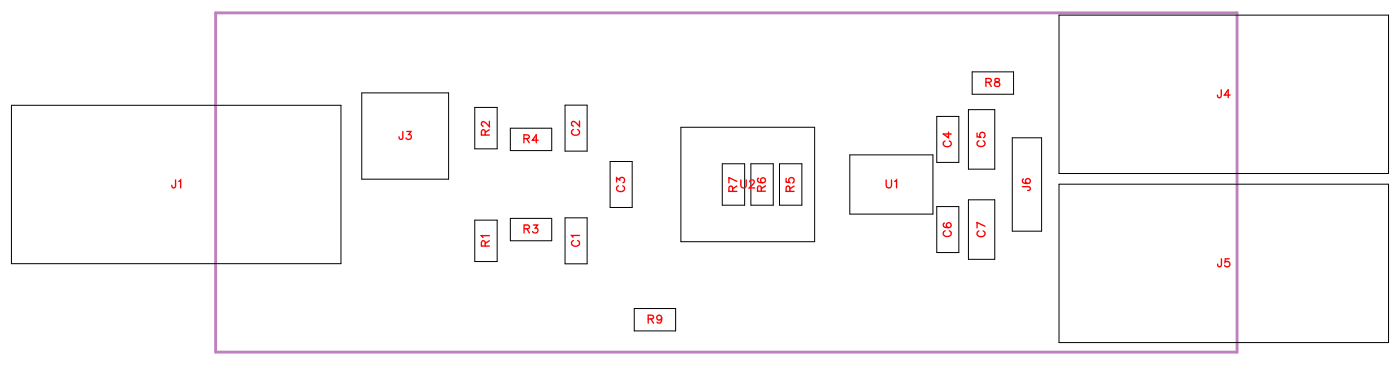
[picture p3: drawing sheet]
<svg xmlns="http://www.w3.org/2000/svg" width="124mm" height="32mm" viewBox="0 0 124 32" stroke-linecap="round" stroke-linejoin="round" font-family="sans-serif">
<path d="M19.1 1.1h90.7v30.1h-90.7z" fill="none" stroke="#bf80bf" stroke-width=".25"/>
<g fill="none" stroke="#000" stroke-width=".09">
<path d="M1 9.3h29.3v14.1h-29.3zM32.1 8.2h7.7v7.7h-7.7zM42.1 19.5h2v3.7h-2zM42.1 9.5h2v3.7h-2zM45.3 11.4h3.7v2h-3.7zM45.3 19.4h3.7v2h-3.7zM50.2 19.3h1.9v4.1h-1.9zM50.2 9.3h1.9v4.1h-1.9zM54.2 14.3h1.9v4.1h-1.9zM60.4 11.3h11.9v10.1h-11.9zM64.1 14.5h2v3.7h-2zM66.7 14.5h1.9v3.7h-1.9z"/>
<path d="M69.2 14.5h2v3.7h-2zM75.4 13.7h7.4v5.3h-7.4zM83.2 10.3h1.9v4.1h-1.9zM83.2 18.3h1.9v4.1h-1.9zM86 17.7h2.3v5.3h-2.3zM86 9.7h2.3v5.3h-2.3zM86.3 6.4h3.7v2h-3.7zM89.9 12.2h2.6v8.3h-2.6zM94 1.3h29.3v14.1h-29.3zM94 16.3h29.3v14.1h-29.3zM56.3 27.4h3.7v2h-3.7z"/>
</g>
<g fill="none" stroke="#f00" stroke-width=".12">
<path d="M15.6 16v.6h-.3v-.2M15.9 16.1l.1-.1v.7M35.8 11.7l-.1 .6h-.2l-.1-.2M36.1 11.7h.4l-.2 .2a.24 .24 0 0 1 .2 .4 .25 .25 0 0 1-.5-.1M43.1 12l-.1-.4-.1-.1-.2 .2v.3h.7M43.4 10.8v.4l-.3-.3-.2-.1-.2 .1v.2l.2 .1M43.4 11.5l-.3 .2M46.5 12.3h.4l.1-.2-.2-.1h-.3v.7M46.8 12.3l.2 .4M47.4 20h.3l-.2 .2a.24 .24 0 0 1 .2 .4 .24 .24 0 0 1-.4-.1M47.8 12.4h-.5l.3-.4v.7M50.9 11.5a.26 .26 0 0 0-.2 .3 .26 .26 0 0 0 .3 .2h.2a.26 .26 0 0 0 .2-.2 .26 .26 0 0 0-.1-.3"/>
<path d="M51.4 10.7v.5l-.3-.3-.2-.1-.2 .1v.1l.2 .2M54.7 16.1v-.3l.3 .2a.24 .24 0 0 1 .4-.2 .24 .24 0 0 1-.1 .4M54.9 16.5a.26 .26 0 0 0-.2 .3 .26 .26 0 0 0 .3 .2h.2a.26 .26 0 0 0 .2-.2 .26 .26 0 0 0-.1-.3M65 17v-.4l-.2-.1-.1 .2v.3h.7M65.4 16.5l-.4 .2M65.4 16.1l-.7-.3v.4M65.8 16v.5l.2 .2 .2-.1v-.6M66.6 16.1l.1-.1h.1l.2 .1-.1 .2-.4 .4h.5M67.3 15.8a.35 .35 0 0 0 .2 .5 .35 .35 0 0 0 .5-.3 .22 .22 0 0 0-.2-.2 .22 .22 0 0 0-.3 .2 .22 .22 0 0 0 .2 .2M67.6 17v-.4l-.2-.1-.2 .2v.3h.8M68 16.5l-.4 .2M69.8 15.8v.4h.3a.25 .25 0 0 1 0-.4 .25 .25 0 0 1 .4 .1 .25 .25 0 0 1-.1 .3"/>
<path d="M70.1 17v-.4l-.2-.1-.1 .2v.3h.7M70.5 16.5l-.4 .2M78.7 16v.5l.2 .2 .2-.1v-.6M79.4 16.1l.2-.1v.7M83.8 19.8a.35 .35 0 0 0 .2 .4 .35 .35 0 0 0 .4-.2 .22 .22 0 0 0-.2-.2 .22 .22 0 0 0-.2 .2 .22 .22 0 0 0 .2 .2M83.9 12.5a.26 .26 0 0 0-.2 .3 .26 .26 0 0 0 .3 .2h.2a.26 .26 0 0 0 .2-.2 .26 .26 0 0 0-.1-.3M84.2 11.7v.5l-.5-.3h.7M86.7 11.8v.3l.3 .1a.25 .25 0 0 1 0-.4 .25 .25 0 0 1 .4 0 .25 .25 0 0 1-.1 .4M86.9 12.5a.26 .26 0 0 0-.2 .3 .26 .26 0 0 0 .3 .2h.2a.26 .26 0 0 0 .2-.2 .26 .26 0 0 0-.1-.3M87.5 7.3h.4l.1-.2-.2-.1h-.3v.7M87.8 7.3l.2 .4M88.4 7v.2l.3 .1 .1 .1a.24 .24 0 0 1-.3 .3 .24 .24 0 0 1-.2-.3l.4-.3v-.1z"/>
<path d="M90.8 16.6h.6v.2l-.2 .1M90.9 15.9h-.1a.35 .35 0 0 0 .3 .4 .35 .35 0 0 0 .4-.2 .22 .22 0 0 0-.2-.3 .22 .22 0 0 0-.3 .2 .22 .22 0 0 0 .2 .3M108.4 8v.6h-.3v-.2M109.2 8.4h-.5l.3-.4v.7M43.1 21.8l-.1-.4h-.1l-.2 .1v.3h.7M43.4 20.9h-.7l.2 .2M43.4 21.4l-.3 .2M46.5 20.3h.4l.1-.2-.2-.1h-.3v.7M46.8 20.3l.2 .4M50.9 21.3a.26 .26 0 0 0-.2 .3 .26 .26 0 0 0 .3 .2h.2a.26 .26 0 0 0 .2-.2 .26 .26 0 0 0-.1-.3M51.4 20.9h-.7l.2 .2M57.5 28.3h.5v-.2l-.2-.1h-.3v.7"/>
<path d="M57.8 28.3l.2 .4M58.7 28.2a.22 .22 0 0 1-.3 .2 .22 .22 0 0 1-.1-.4 .22 .22 0 0 1 .4 .1v.1a.34 .34 0 0 1-.2 .5l-.2-.1M83.9 20.5a.26 .26 0 0 0-.2 .3 .26 .26 0 0 0 .3 .2h.2a.26 .26 0 0 0 .2-.2 .26 .26 0 0 0-.1-.3M86.9 20.5a.26 .26 0 0 0-.2 .3 .26 .26 0 0 0 .3 .2h.2a.26 .26 0 0 0 .2-.2 .26 .26 0 0 0-.1-.3M87.4 20.1l-.7-.4v.5M108.4 23v.6h-.2l-.1-.2M109.1 23h-.3l-.1 .3a.25 .25 0 0 1 .4 0 .25 .25 0 0 1 0 .3 .25 .25 0 0 1-.4-.1"/>
</g>
<g font-size="1.2" fill="#fff">
<text x="87.5" y="8">R8</text>
<text x="108" y="9">J4</text>
<text x="15.2" y="17">J1</text>
<text x="35.4" y="12.7">J3</text>
<text x="43.7" y="12" transform="rotate(-90 43.7 12)">R2</text>
<text x="46.5" y="13">R4</text>
<text x="51.7" y="12.1" transform="rotate(-90 51.7 12.1)">C2</text>
<text x="55.7" y="17.1" transform="rotate(-90 55.7 17.1)">C3</text>
<text x="65.7" y="17">U2</text>
<text x="65.7" y="17" transform="rotate(-90 65.7 17)">R7</text>
<text x="68.3" y="17" transform="rotate(-90 68.3 17)">R6</text>
<text x="70.8" y="17" transform="rotate(-90 70.8 17)">R5</text>
<text x="78.6" y="17">U1</text>
<text x="84.7" y="13.1" transform="rotate(-90 84.7 13.1)">C4</text>
<text x="87.7" y="13.1" transform="rotate(-90 87.7 13.1)">C5</text>
<text x="91.8" y="17" transform="rotate(-90 91.8 17)">J6</text>
<text x="43.7" y="21.9" transform="rotate(-90 43.7 21.9)">R1</text>
<text x="46.5" y="21">R3</text>
<text x="51.7" y="21.9" transform="rotate(-90 51.7 21.9)">C1</text>
<text x="84.7" y="21" transform="rotate(-90 84.7 21)">C6</text>
<text x="87.7" y="21.1" transform="rotate(-90 87.7 21.1)">C7</text>
<text x="108" y="24">J5</text>
<text x="57.5" y="29">R9</text>
</g>
</svg>
